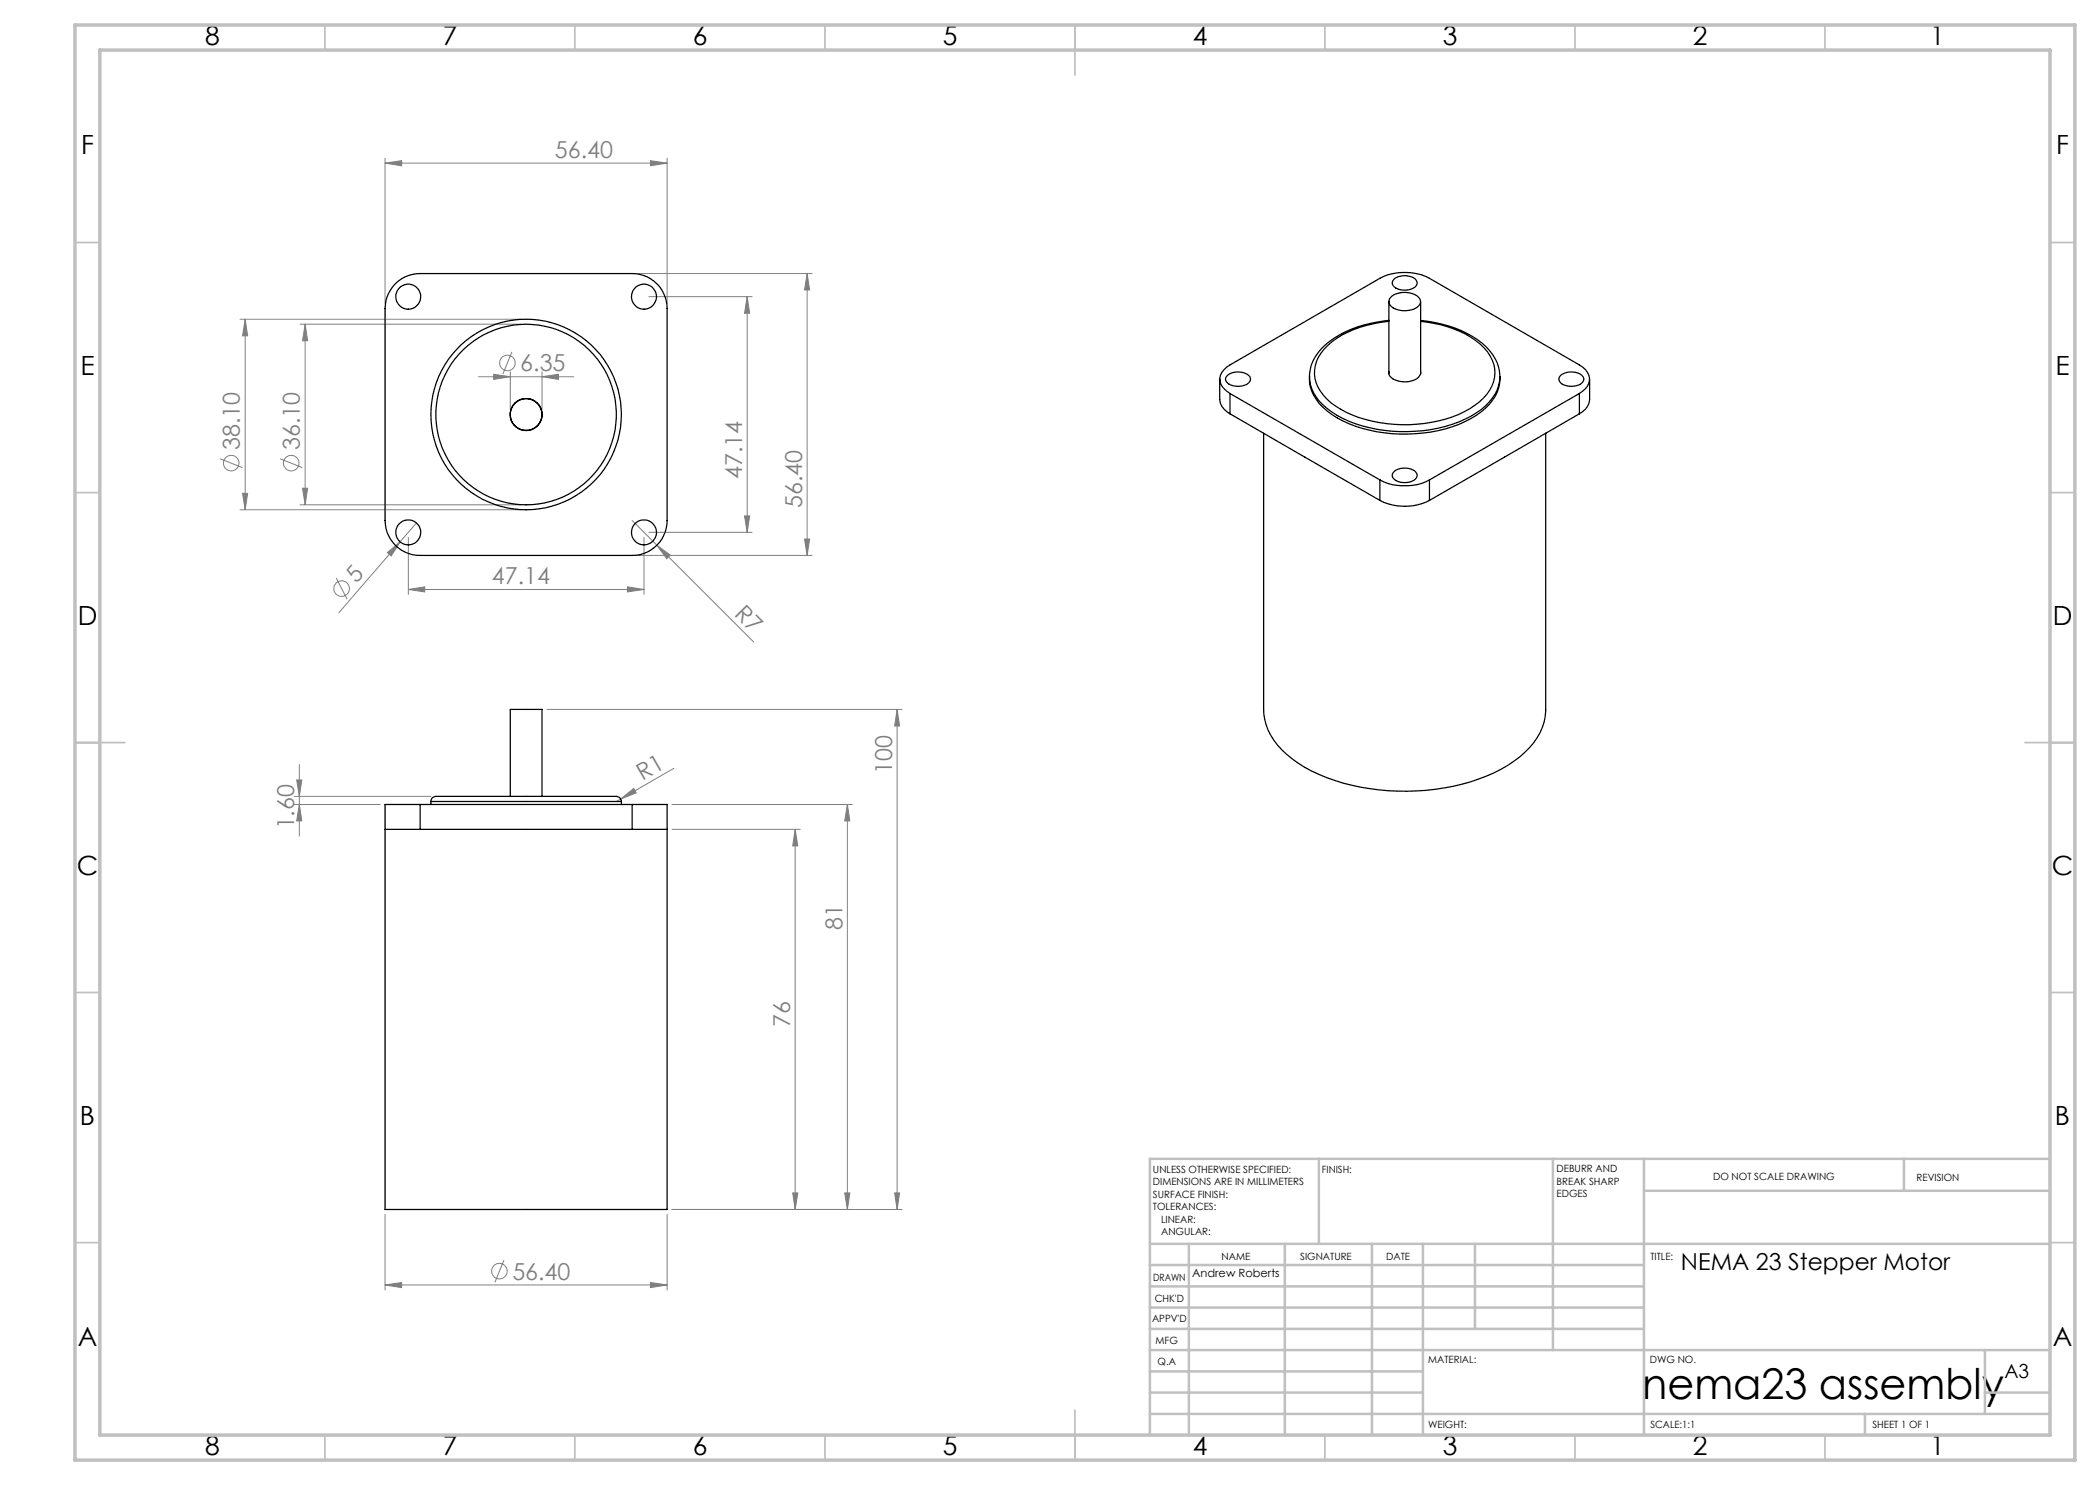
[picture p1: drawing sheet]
<svg xmlns="http://www.w3.org/2000/svg" width="420mm" height="297mm" viewBox="0 0 420 297" stroke-linecap="round" stroke-linejoin="round" font-family="sans-serif">
<g fill="none" stroke="#808080" stroke-width=".2">
<path d="M77 32.6l3.3-.5v1.1zM77 31.6v29.1M77 32.6h56.4M130.1 32.1l3.3 .5-3.3 .6zM133.4 31.6v29.1M127.4 54.7h35M129.8 59.3h20.6M149.4 59.3l.5 3.3h-1zM149.4 59.3v47.2M161.4 54.7l.5 3.3h-1zM161.4 54.7v56.4M48 63.8h56.2"/>
<path d="M49 63.8l.5 3.4h-1zM49 63.8v38.1M60 64.8h44.2M61 64.8l.5 3.4h-1zM61 64.8v36.2M95.7 75.3h19.1M98.7 74.9l3.4 .4-3.4 .6zM102.1 74.4v7.5M102.4 70.4l-1.8 4.4M108.4 75.3l3.3-.4v1zM108.4 74.4v7.5M44 91.8l4.5 1.7"/>
<path d="M48.5 98.7h1l-.5 3.2zM56 91.8l4.5 1.7M60.5 97.6h1l-.5 3.4zM48 101.9h56.2M60 101h44.2M67.2 115.6l2.2 4.2M77.5 110.5l2.5-2.1-1.8 2.8zM80 108.4l-12.2 14.2M81.7 117.9l3.2-.5v1zM81.7 107.5v11.4M81.7 117.9h47.1M83.3 104.6l-3.3 3.8"/>
<path d="M125.5 117.4l3.3 .5-3.3 .5zM126.4 104.1l24.3 24.3M127.4 111.1h35M128.8 107.5v11.4M129.8 106.5h20.6M131.4 109l2.7 2-.8 .8zM148.9 103.2h1l-.5 3.3zM160.9 107.8h1l-.5 3.3zM58.8 159.3h27.4M59.3 156h1.1l-.5 3.3zM59.9 152.9v14.3M109.4 141.9h71"/>
<path d="M124.1 159.8l2.7-2.1 .4 .9zM124.1 159.8l-.8 .5M134.8 153.7l-10.7 6.1M179.4 141.9v100M179.4 141.9l.5 3.3h-1zM58.8 160.9h17.2M59.9 160.9l.5 3.3h-1.1zM134.4 165.9h25.7M134.4 160.9h36.1M159 165.9l.6 3.3h-1.1zM159 165.9v76M169.5 160.9l.5 3.3h-1.1z"/>
<path d="M169.5 160.9v81M158.5 238.6h1.1l-.6 3.3zM168.9 238.6h1.1l-.5 3.3zM178.9 238.6h1l-.5 3.3zM77 257l3.3-.5v1zM77 242.9v15.1M77 257h56.4M100.8 252l-1.8 4.5M130.1 256.5l3.3 .5-3.3 .5zM133.4 242.9v15.1M180.4 241.9h-46"/>
<circle cx="101.5" cy="72.6" r="1.55"/>
<circle cx="46.2" cy="92.6" r="1.55"/>
<circle cx="58.2" cy="92.6" r="1.55"/>
<circle cx="68.3" cy="117.7" r="1.56"/>
<circle cx="99.9" cy="254.2" r="1.55"/>
</g>
<g fill="none" stroke="#c0c0c0" stroke-width=".35">
<path d="M65 5v5M115 5v5M165 5v5M215 5v10M265 5v5M315 5v5M365 5v5M15 48.5h5M410 48.5h5M15 98.5h5M410 98.5h5M15 148.5h10"/>
<path d="M405 148.5h10M15 198.5h5M410 198.5h5M15 248.5h5M410 248.5h5M65 287v5M115 287v5M165 287v5M215 282v10M265 287v5M315 287v5M365 287v5"/>
</g>
<g fill="none" stroke="#c0c0c0" stroke-width=".5">
<path d="M263.8 231.8v17M310.6 231.8v38.2M328.8 231.8v55.2M328.8 238.2h81.2M380.8 231.8v6.4M410 231.8h-180v55.2M230 248.8h180M230 257.3h98.8M230 253h98.8M237.8 248.8v38.2M257 248.8v38.2M274.4 248.8v38.2"/>
<path d="M284.6 248.8v38.2M295 248.8v17M230 265.8h98.8M230 261.5h98.8M230 278.5h54.6M230 274.3h54.6M230 270h180M397 278.5h13M397 270v12.8M230 282.8h180M373 282.8v4.2"/>
</g>
<path d="M15 5h400v287h-400zM20 10h390v277h-390z" fill="none" stroke="#c0c0c0" stroke-width=".7"/>
<g fill="#808080">
<path d="M124.1 159.8l2.7-2.1 .4 .9z"/>
<path d="M77.5 110.5l2.5-2.1-1.8 2.8z"/>
<path d="M131.4 109l2.7 2-.8 .8z"/>
<path d="M125.5 117.4l3.3 .5-3.3 .5zM81.7 117.9l3.2-.5v1zM130.1 256.5l3.3 .5-3.3 .5zM77 257l3.3-.5v1z"/>
<path d="M77 32.6l3.3-.5v1.1zM130.1 32.1l3.3 .5-3.3 .6zM98.7 74.9l3.4 .4-3.4 .6zM108.4 75.3l3.3-.4v1z"/>
<path d="M158.5 238.6h1.1l-.6 3.3zM159 165.9l.6 3.3h-1.1z"/>
<path d="M161.4 54.7l.5 3.3h-1zM160.9 107.8h1l-.5 3.3zM49 63.8l.5 3.4h-1zM48.5 98.7h1l-.5 3.2zM61 64.8l.5 3.4h-1zM60.5 97.6h1l-.5 3.4zM149.4 59.3l.5 3.3h-1zM148.9 103.2h1l-.5 3.3zM59.3 156h1.1l-.5 3.3zM59.9 160.9l.5 3.3h-1.1zM169.5 160.9l.5 3.3h-1.1zM168.9 238.6h1.1l-.5 3.3zM179.4 141.9l.5 3.3h-1zM178.9 238.6h1l-.5 3.3z"/>
</g>
<g fill="none" stroke="#000" stroke-width=".25">
<path d="M79.1 56.8a6.9 6.9 0 0 1 4.9-2.1h42.4a7 7 0 0 1 7 7v42.4a7 7 0 0 1-7 7h-42.4a7 7 0 0 1-7-7v-42.4a7 7 0 0 1 2.1-4.9zM278.1 59.5a4.4 4.4 0 0 1 5.6 0 1.27 1.27 0 0 1-.4 2.1 4.5 4.5 0 0 1-5.3-.6 1.18 1.18 0 0 1 .1-1.5zM278.8 55.8a3.4 3.4 0 0 1 4.5 .3 1.22 1.22 0 0 1-1 1.7 3.4 3.4 0 0 1-3.7-.7 .93 .93 0 0 1 .2-1.3zM243.9 75.8v4.1a3.6 3.6 0 0 0 2.1 2.9M245.5 75.1a3.5 3.5 0 0 1 4.5 .2 1.22 1.22 0 0 1-1.1 1.7 3.4 3.4 0 0 1-3.6-.7 .88 .88 0 0 1 .2-1.2zM246 78.7a3.2 3.2 0 0 1-1.9-3.7 4.4 4.4 0 0 1 1.9-2l30-17.3a11 11 0 0 1 9.9 0l30 17.3a2.93 2.93 0 0 1 1.2 4.7l-1.2 1M246 78.7l30 17.3M246 78.7v4.1M277.8 64.1a21.5 21.5 0 0 0-13.5 5.6 8.1 8.1 0 0 0 1.2 12.5 25.9 25.9 0 0 0 17.6 4.5 23.6 23.6 0 0 0 14-5 7.9 7.9 0 0 0 2.9-6.4 8.9 8.9 0 0 1-4.8 7.3 28 28 0 0 1-18.3 3.5 21.1 21.1 0 0 1-13.1-5.9 7.5 7.5 0 0 1-1.9-4.9M277.8 74.3a1.61 1.61 0 0 0 1.4 1.8 4.6 4.6 0 0 0 4.5-.6 1.2 1.2 0 0 0 .4-1.2M277.8 64.3a21.6 21.6 0 0 0-12.2 4.7 6.9 6.9 0 0 0-.2 10.8 21.6 21.6 0 0 0 13.5 5.1 25.7 25.7 0 0 0 16.1-3.8 8 8 0 0 0 3.9-7.3 9.1 9.1 0 0 0-4.7-6.3 23.4 23.4 0 0 0-10.1-3.2M277.8 60.3v14.5"/>
<path d="M284.1 64.1a22.1 22.1 0 0 1 13.1 5.2 8.1 8.1 0 0 1 2.8 6M284.1 60.3v14.5M312.1 75.1a3.5 3.5 0 0 1 4.5 .2 1.22 1.22 0 0 1-1 1.7 3.4 3.4 0 0 1-3.7-.7 .92 .92 0 0 1 .2-1.2zM315.9 78.7l-30 17.3M315.9 78.7v4.1M317.9 75.8v4.1a3.6 3.6 0 0 1-2 2.9M246 82.8l30 17.3M252.7 86.6v55.4a12.7 12.7 0 0 0 5.8 9.8 34.8 34.8 0 0 0 17.3 6.2 43.6 43.6 0 0 0 24.4-4.2 17.6 17.6 0 0 0 8.3-8.3 10 10 0 0 0 .6-3.5v-55.4M276 96a11 11 0 0 0 9.9 0M276 96v4.1M278.8 94.3a3.4 3.4 0 0 1 4.5 .3 1.22 1.22 0 0 1-1 1.7 3.4 3.4 0 0 1-3.7-.7 .92 .92 0 0 1 .2-1.3zM285.9 96v4.1"/>
<path d="M315.9 82.8l-30 17.3M276 100.1a11 11 0 0 0 9.9 0M102.1 159.3v-17.4h6.3v17.4M77 165.9h7M84 160.9h-7v81h56.4v-81h-7M84 160.9v5M84 160.9h42.4M84 165.9h42.4M86.2 160.3a1.13 1.13 0 0 1 1.5-1h34.7a1.49 1.49 0 0 1 1.8 .8l.1 .2M86.2 160.3h38.1M86.2 160.3v.6M124.3 160.3v.6"/>
<path d="M126.4 165.9h7M126.4 160.9v5"/>
<circle cx="81.7" cy="59.3" r="2.5"/>
<circle cx="128.8" cy="59.3" r="2.5"/>
<circle cx="105.2" cy="82.9" r="19"/>
<circle cx="105.2" cy="82.9" r="3.2"/>
<circle cx="105.2" cy="82.9" r="18.1"/>
<circle cx="81.7" cy="106.5" r="2.5"/>
<circle cx="128.8" cy="106.5" r="2.5"/>
</g>
<text font-size="8.5" x="328.4" y="279.7">nema23 assembly</text>
<g font-size="5.3">
<text x="41" y="9">8</text>
<text x="88.5" y="9">7</text>
<text x="138.5" y="9">6</text>
<text x="188.5" y="9">5</text>
<text x="238.5" y="9">4</text>
<text x="288.5" y="9">3</text>
<text x="338.5" y="9">2</text>
<text x="386" y="9">1</text>
<text x="16.2" y="30.8">F</text>
<text x="411.2" y="30.8">F</text>
<text x="16.1" y="75">E</text>
<text x="411.1" y="75">E</text>
<text x="15.5" y="125">D</text>
<text x="410.5" y="125">D</text>
<text x="15.4" y="175">C</text>
<text x="410.4" y="175">C</text>
<text x="16" y="225">B</text>
<text x="411" y="225">B</text>
<text x="15.5" y="269.3">A</text>
<text x="410.5" y="269.3">A</text>
<text x="41" y="291">8</text>
<text x="88.5" y="291">7</text>
<text x="138.5" y="291">6</text>
<text x="188.5" y="291">5</text>
<text x="238.5" y="291">4</text>
<text x="288.5" y="291">3</text>
<text x="338.5" y="291">2</text>
<text x="386" y="291">1</text>
</g>
<g font-size="4.7" fill="#808080">
<text x="111" y="31.6">56.40</text>
<text x="104.1" y="74.3">6.35</text>
<text x="48" y="90" transform="rotate(-90 48 90)">38.10</text>
<text x="60" y="90" transform="rotate(-90 60 90)">36.10</text>
<text x="148.4" y="95.8" transform="rotate(-90 148.4 95.8)">47.14</text>
<text x="160.4" y="101.6" transform="rotate(-90 160.4 101.6)">56.40</text>
<text x="71.3" y="116.9" transform="rotate(-49 71.3 116.9)">5</text>
<text x="98.4" y="116.8">47.14</text>
<text x="146.7" y="122.9" transform="rotate(45 146.7 122.9)">R7</text>
<text x="178.4" y="154.7" transform="rotate(-90 178.4 154.7)">100</text>
<text x="128.5" y="156.2" transform="rotate(-30 128.5 156.2)">R1</text>
<text x="58.9" y="165.9" transform="rotate(-90 58.9 165.9)">1.60</text>
<text x="168.5" y="186" transform="rotate(-90 168.5 186)">81</text>
<text x="158.1" y="205.5" transform="rotate(-90 158.1 205.5)">76</text>
<text x="102.5" y="255.9">56.40</text>
</g>
<text font-size="4.7" x="336.2" y="254.1">NEMA 23 Stepper Motor</text>
<text font-size="3.9" x="400.9" y="275.5">A3</text>
<text font-size="2.3" x="238.4" y="255.5">Andrew Roberts</text>
<g font-size="2">
<text x="230.6" y="234.6">UNLESS OTHERWISE SPECIFIED:</text>
<text x="230.6" y="237.1">DIMENSIONS ARE IN MILLIMETERS</text>
<text x="230.6" y="239.6">SURFACE FINISH:</text>
<text x="264.4" y="234.6">FINISH:</text>
<text x="311.3" y="234.5">DEBURR AND</text>
<text x="311.3" y="237">BREAK SHARP</text>
<text x="311.3" y="239.5">EDGES</text>
<text x="342.6" y="236">DO NOT SCALE DRAWING</text>
<text x="383.3" y="236.2">REVISION</text>
<text x="230.6" y="242.1">TOLERANCES:</text>
<text x="232.2" y="244.6">LINEAR:</text>
<text x="232.2" y="247.1">ANGULAR:</text>
<text x="244.3" y="252">NAME</text>
<text x="260" y="251.9">SIGNATURE</text>
<text x="277.2" y="251.9">DATE</text>
<text x="330.1" y="251.9">TITLE:</text>
<text x="230.6" y="256.1">DRAWN</text>
<text x="230.9" y="260.3">CHK'D</text>
<text x="230.4" y="264.4">APPV'D</text>
<text x="231.1" y="268.8">MFG</text>
<text x="231.5" y="273">Q.A</text>
<text x="285.6" y="272.5">MATERIAL:</text>
<text x="330" y="272.5">DWG NO.</text>
<text x="285.6" y="285.5">WEIGHT:</text>
<text x="330.1" y="285.6">SCALE:1:1</text>
<text x="374.5" y="285.6">SHEET 1 OF 1</text>
</g>
</svg>
